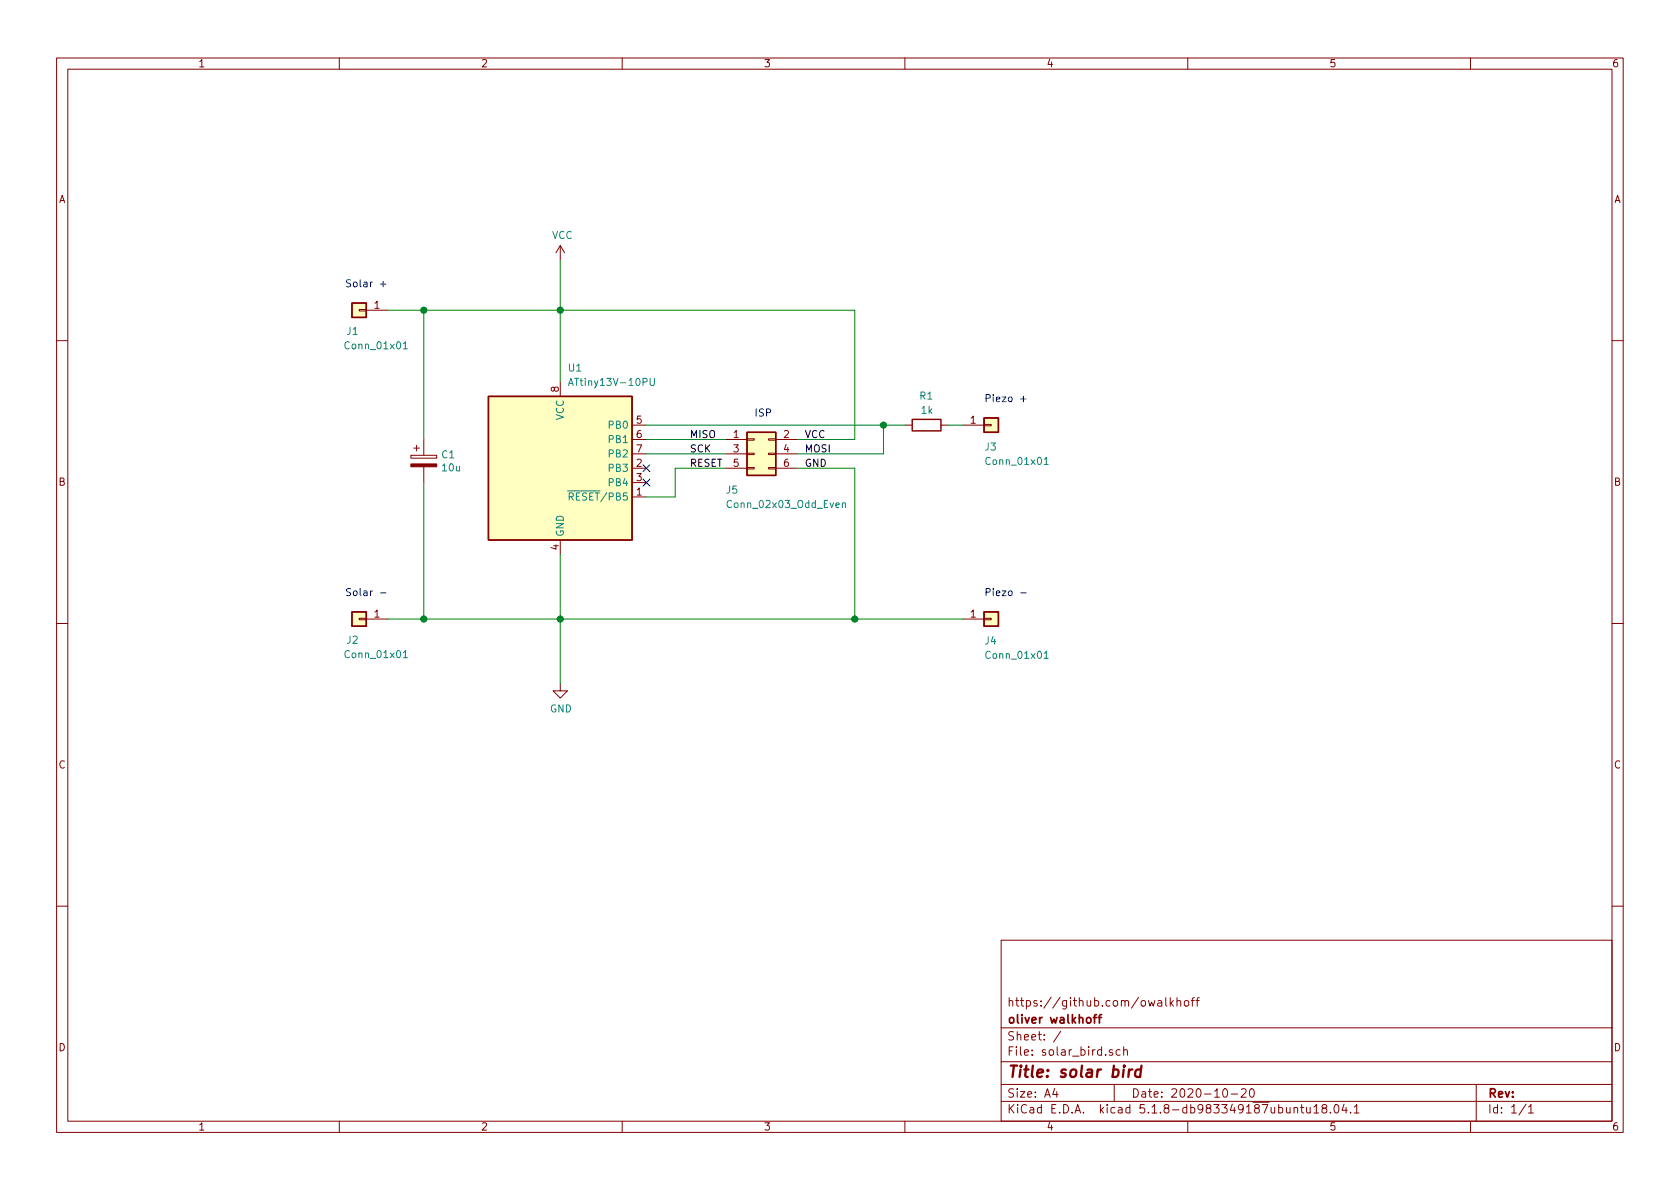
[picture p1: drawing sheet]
EESchema Schematic File Version 4
EELAYER 30 0
EELAYER END
$Descr A4 11693 8268
encoding utf-8
Sheet 1 1
Title "solar bird"
Date "2020-10-20"
Rev ""
Comp "oliver walkhoff"
Comment1 "https://github.com/owalkhoff"
Comment2 ""
Comment3 ""
Comment4 ""
$EndDescr
$Comp
L MCU_Microchip_ATtiny:ATtiny13V-10PU U1
U 1 1
P 3900 3250
F 0 "U1" H 3950 3950 50  0000 L CNN
F 1 "ATtiny13V-10PU" H 3950 3850 50  0000 L CNN
F 2 "Package_DIP:DIP-8_W7.62mm" H 3900 3250 50  0001 C CIN
F 3 "http://ww1.microchip.com/downloads/en/DeviceDoc/doc2535.pdf" H 3900 3250 50  0001 C CNN
	1    3900 3250
	1    0    0    -1  
$EndComp
$Comp
L Connector_Generic:Conn_02x03_Odd_Even J5
U 1 1
P 5250 3150
F 0 "J5" H 5050 2900 50  0000 L CNN
F 1 "Conn_02x03_Odd_Even" H 5050 2800 50  0000 L CNN
F 2 "Connector_PinHeader_2.54mm:PinHeader_2x03_P2.54mm_Vertical" H 5250 3150 50  0001 C CNN
F 3 "~" H 5250 3150 50  0001 C CNN
	1    5250 3150
	1    0    0    -1  
$EndComp
$Comp
L Device:R R1
U 1 1
P 6450 2950
F 0 "R1" V 6650 2900 50  0000 L CNN
F 1 "1k" V 6550 2900 50  0000 L CNN
F 2 "Resistor_THT:R_Axial_DIN0207_L6.3mm_D2.5mm_P10.16mm_Horizontal" V 6380 2950 50  0001 C CNN
F 3 "~" H 6450 2950 50  0001 C CNN
	1    6450 2950
	0    -1   -1   0   
$EndComp
$Comp
L Device:CP C1
U 1 1
P 2950 3200
F 0 "C1" H 3068 3246 50  0000 L CNN
F 1 "10u" H 3068 3155 50  0000 L CNN
F 2 "Capacitor_THT:CP_Radial_D5.0mm_P2.50mm" H 2988 3050 50  0001 C CNN
F 3 "~" H 2950 3200 50  0001 C CNN
	1    2950 3200
	1    0    0    -1  
$EndComp
$Comp
L power:GND #PWR02
U 1 1
P 3900 4750
F 0 "#PWR02" H 3900 4500 50  0001 C CNN
F 1 "GND" H 3905 4577 50  0000 C CNN
F 2 "" H 3900 4750 50  0001 C CNN
F 3 "" H 3900 4750 50  0001 C CNN
	1    3900 4750
	1    0    0    -1  
$EndComp
$Comp
L power:VCC #PWR01
U 1 1
P 3900 1800
F 0 "#PWR01" H 3900 1650 50  0001 C CNN
F 1 "VCC" H 3915 1973 50  0000 C CNN
F 2 "" H 3900 1800 50  0001 C CNN
F 3 "" H 3900 1800 50  0001 C CNN
	1    3900 1800
	1    0    0    -1  
$EndComp
$Comp
L Connector_Generic:Conn_01x01 J4
U 1 1
P 6900 4300
F 0 "J4" H 6850 4150 50  0000 L CNN
F 1 "Conn_01x01" H 6850 4050 50  0000 L CNN
F 2 "Connector_Pin:Pin_D1.0mm_L10.0mm" H 6900 4300 50  0001 C CNN
F 3 "~" H 6900 4300 50  0001 C CNN
	1    6900 4300
	1    0    0    -1  
$EndComp
Wire Wire Line
	3900 2650 3900 2150
Wire Wire Line
	3900 3850 3900 4300
Wire Wire Line
	2950 3050 2950 2150
Wire Wire Line
	2950 2150 3900 2150
Connection ~ 3900 2150
Wire Wire Line
	3900 2150 3900 1800
Wire Wire Line
	2950 3350 2950 4300
Wire Wire Line
	2950 4300 3900 4300
Connection ~ 3900 4300
Wire Wire Line
	3900 4300 3900 4750
Wire Wire Line
	6600 2950 6700 2950
$Comp
L Connector_Generic:Conn_01x01 J1
U 1 1
P 2500 2150
F 0 "J1" H 2500 2300 50  0000 L CNN
F 1 "Conn_01x01" H 2150 2400 50  0000 L CNN
F 2 "Connector_Pin:Pin_D1.0mm_L10.0mm" H 2500 2150 50  0001 C CNN
F 3 "~" H 2500 2150 50  0001 C CNN
	1    2500 2150
	-1   0    0    1   
$EndComp
$Comp
L Connector_Generic:Conn_01x01 J2
U 1 1
P 2500 4300
F 0 "J2" H 2500 4450 50  0000 L CNN
F 1 "Conn_01x01" H 2150 4550 50  0000 L CNN
F 2 "Connector_Pin:Pin_D1.0mm_L10.0mm" H 2500 4300 50  0001 C CNN
F 3 "~" H 2500 4300 50  0001 C CNN
	1    2500 4300
	-1   0    0    1   
$EndComp
Wire Wire Line
	2700 4300 2950 4300
Connection ~ 2950 4300
Wire Wire Line
	2950 2150 2700 2150
Connection ~ 2950 2150
Text Notes 6850 2800 0    50   ~ 0
Piezo +
Text Notes 6850 4150 0    50   ~ 0
Piezo -
Text Notes 2400 2000 0    50   ~ 0
Solar +
Text Notes 2400 4150 0    50   ~ 0
Solar -
Text Label 4800 3050 0    50   ~ 0
MISO
Text Label 4800 3250 0    50   ~ 0
RESET
Text Label 4800 3150 0    50   ~ 0
SCK
Text Label 5600 3150 0    50   ~ 0
MOSI
Wire Wire Line
	4500 3050 5050 3050
Wire Wire Line
	4500 3150 5050 3150
Wire Wire Line
	5050 3250 4700 3250
Wire Wire Line
	4700 3250 4700 3450
Wire Wire Line
	4700 3450 4500 3450
Wire Wire Line
	5550 3150 6150 3150
Wire Wire Line
	3900 2150 5950 2150
Wire Wire Line
	5950 3050 5550 3050
Text Label 5600 3050 0    50   ~ 0
VCC
Wire Wire Line
	5550 3250 5950 3250
Wire Wire Line
	5950 3250 5950 4300
Wire Wire Line
	3900 4300 5950 4300
Connection ~ 5950 4300
Wire Wire Line
	5950 4300 6700 4300
Wire Wire Line
	4500 2950 6150 2950
Wire Wire Line
	6150 2950 6150 3150
Connection ~ 6150 2950
Wire Wire Line
	6150 2950 6300 2950
Wire Wire Line
	5950 3050 5950 2150
NoConn ~ 4500 3250
NoConn ~ 4500 3350
Text Label 5600 3250 0    50   ~ 0
GND
Text Notes 5250 2900 0    50   ~ 0
ISP
$Comp
L Connector_Generic:Conn_01x01 J3
U 1 1
P 6900 2950
F 0 "J3" H 6850 2800 50  0000 L CNN
F 1 "Conn_01x01" H 6850 2700 50  0000 L CNN
F 2 "Connector_Pin:Pin_D1.0mm_L10.0mm" H 6900 2950 50  0001 C CNN
F 3 "~" H 6900 2950 50  0001 C CNN
	1    6900 2950
	1    0    0    -1  
$EndComp
$EndSCHEMATC
